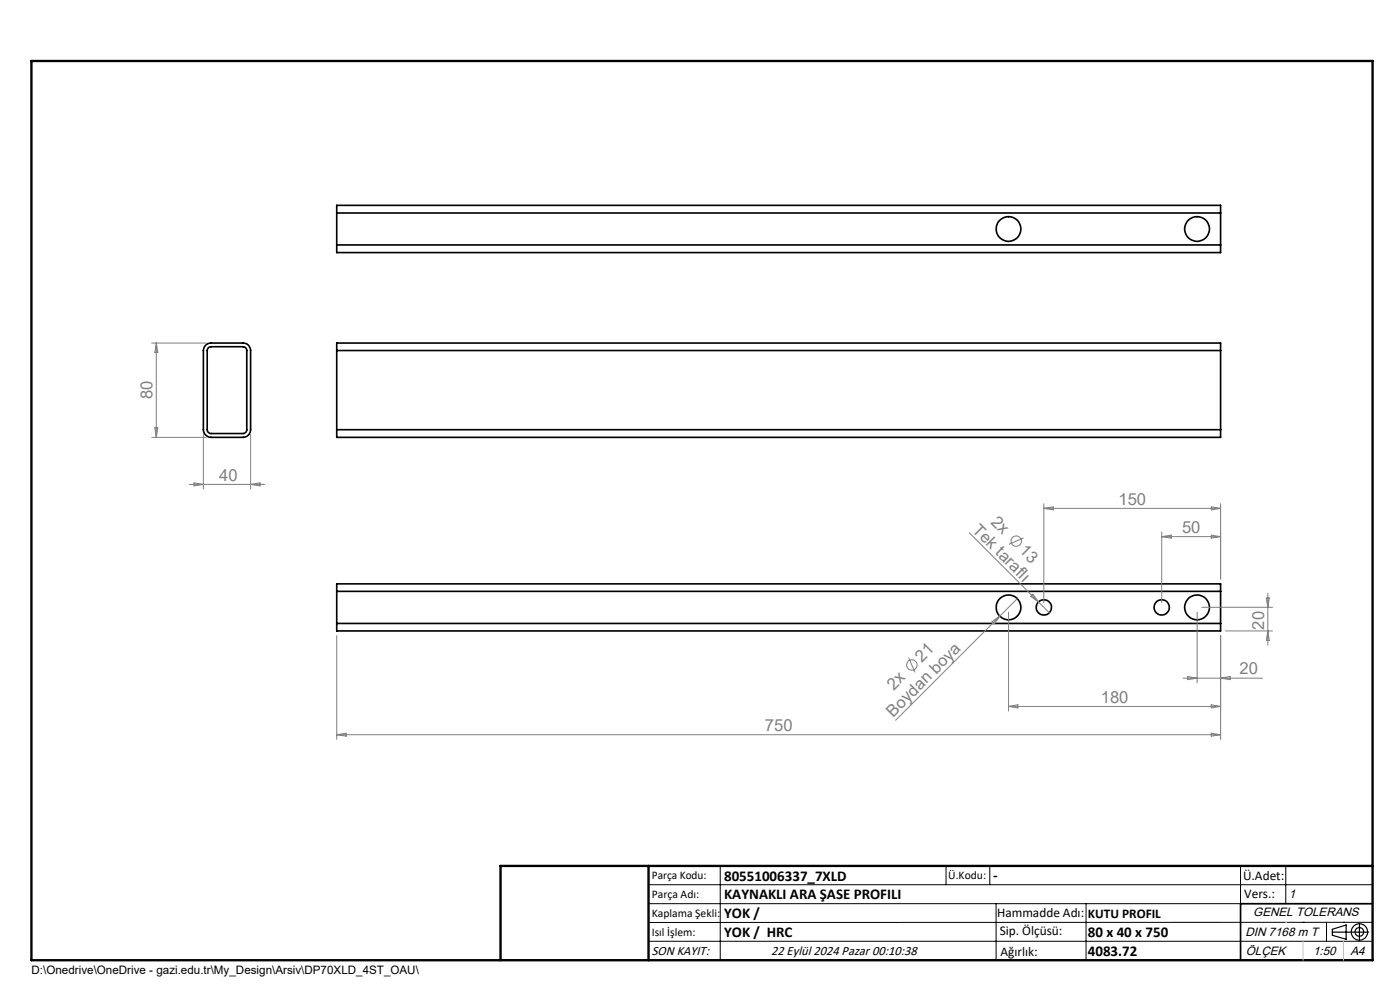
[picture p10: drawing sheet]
<svg xmlns="http://www.w3.org/2000/svg" width="297mm" height="210mm" viewBox="0 0 297 210" stroke-linecap="round" stroke-linejoin="round" font-family="sans-serif">
<g fill="none" stroke="#000" stroke-width=".35">
<path d="M71.4 52v1.6h187.5v-1.6M71.4 45.2v-1.6h187.5v1.6M71.4 52h187.5M71.4 45.2h187.5M71.4 45.2v6.8M258.9 45.2v6.8M43.6 73.2l.5-.3 .7-.1h6.8a1.57 1.57 0 0 1 1.6 1.6v16.7a1.63 1.63 0 0 1-1.6 1.7h-6.8a1.69 1.69 0 0 1-1.7-1.7v-16.7l.2-.6zM44.1 73.9l.7-.4h6.8a.78 .78 0 0 1 .8 .9v16.7a.78 .78 0 0 1-.8 .9h-6.8a.85 .85 0 0 1-.8-.9v-16.7zM71.4 74.4v-1.6h187.5v1.6M71.4 74.4v16.7M71.4 74.4h187.5M258.9 74.4v16.7"/>
<path d="M71.4 91.1v1.7h187.5v-1.7M71.4 91.1h187.5M71.4 125.4v-1.5h187.5v1.5M71.4 132.2v1.6h187.5v-1.6M71.4 125.4v6.8M71.4 125.4h187.5M71.4 132.2h187.5M258.9 125.4v6.8M291.2 191.7h-28v12"/>
<circle cx="213.9" cy="48.6" r="2.62"/>
<circle cx="254" cy="48.6" r="2.62"/>
<circle cx="213.9" cy="128.8" r="2.63"/>
<circle cx="221.4" cy="128.8" r="1.63"/>
<circle cx="246.5" cy="128.8" r="1.63"/>
<circle cx="253.9" cy="128.8" r="2.63"/>
</g>
<g fill="none" stroke="#808080" stroke-width=".21">
<path d="M32.2 72.8h11.5M33.2 72.8v20M33.2 72.8l.3 1.9h-.7zM32.2 92.8h11.5M32.8 90.8h.7l-.3 2zM43.1 92.2v11.5M53.2 92.2v11.5M40.1 102.8h16.1M41.2 102.4l1.9 .4-1.9 .3zM53.2 102.8l2-.4v.7zM205.6 113l14.7 14.7M217.1 114.1l-3.1 1.4"/>
<path d="M221.4 106.8v21M221.4 107.8h37.5M221.4 107.8l2-.3v.7zM246.5 112.8v15M246.5 113.8h12.4M246.5 113.8l2-.3v.7zM257 113.5l1.9 .3-1.9 .4zM257 107.5l1.9 .3-1.9 .4zM258.9 106.8v16M71.4 134.8v22M192.8 139.5l1.3 3.1M210.4 131.9l1.7-1.2-1.2 1.7z"/>
<path d="M214 129.8v21M215.8 127l-25.8 25.8M218.7 126.5l.4-.5 1.2 1.7zM220.3 127.7l2.3 2.3M254 129.8v15M255 128.8h14.9M258.9 134.8v22M260 133.8h9.9M268.6 126.9h.7l-.3 1.9zM269 125.8v11M269 133.8l.3 2h-.7zM71.4 155.8h187.5"/>
<path d="M71.4 155.8l2-.3v.7zM214 149.9h44.9M214 149.9l1.9-.4v.7zM251 143.9h16.8M252 143.5l2 .4-2 .3zM257 149.5l1.9 .4-1.9 .3zM257 155.5l1.9 .3-1.9 .4zM258.9 143.9l2-.4v.7z"/>
<circle cx="215.6" cy="114.8" r="1.1"/>
<circle cx="193.5" cy="141.1" r="1.11"/>
</g>
<g fill="none" stroke="#000" stroke-width=".25">
<path d="M282.6 197.7h7.8M282.6 197.1l3-.9v3l-3-.8zM288.4 195.8v3.8M106.2 203.7h185"/>
<circle cx="288.4" cy="197.7" r="1.74"/>
<circle cx="288.4" cy="197.7" r=".93"/>
</g>
<g fill="none" stroke="#000" stroke-width=".21">
<path d="M137.6 187.7h153.6M137.6 191.7h153.6M137.6 199.7h153.6M152.8 183.7v20M200.7 183.7v4M210 183.7v4M211.3 191.7v12M230.4 191.7v12M263.2 183.7v20M272.8 183.7v8M276.4 195.6h.1M281.4 195.6v4.1"/>
<path d="M285 195.6h.1M291.2 195.6l-153.6 .1"/>
</g>
<path d="M6.7 12.9h284.5v190.8h-284.5zM137.6 183.7v20M291.2 183.7h-185v20" fill="none" stroke="#000" stroke-width=".5"/>
<path d="M276.4 199.7v4M285 199.7v4" fill="none" stroke="#c0c0c0" stroke-width=".21"/>
<path d="M272.8 195.6h.1" fill="none" stroke="#c0c0c0" stroke-width=".25"/>
<g font-size="3.5" fill="#808080">
<text x="32.4" y="84.6" transform="rotate(-90 32.4 84.6)">80</text>
<text x="46.5" y="102">40</text>
<text x="237.3" y="107">150</text>
<text x="206.1" y="112.5" transform="rotate(45 206.1 112.5)">Tek taraflı</text>
<text x="210.1" y="110.9" transform="rotate(45 210.1 110.9)">2x</text>
<text x="250.8" y="113">50</text>
<text x="216" y="116.9" transform="rotate(45 216 116.9)">13</text>
<text x="268.2" y="133.5" transform="rotate(-90 268.2 133.5)">20</text>
<text x="195.6" y="140.6" transform="rotate(-45 195.6 140.6)">21</text>
<text x="262.9" y="143">20</text>
<text x="189.6" y="146.6" transform="rotate(-45 189.6 146.6)">2x</text>
<text x="233.5" y="149">180</text>
<text x="162.3" y="155">750</text>
<text x="189.5" y="152.3" transform="rotate(-45 189.5 152.3)">Boydan boya</text>
</g>
<g font-size="3.2">
<text x="153.6" y="186.8">80551006337_7XLD</text>
<text x="153.6" y="190.8">KAYNAKLI ARA ŞASE PROFILI</text>
<text x="210.7" y="186.6">-</text>
<text x="153.6" y="194.8">YOK /</text>
<text x="153.6" y="198.8">YOK / HRC</text>
<text x="230.8" y="198.7">80 x 40 x 750</text>
<text x="230.8" y="202.8">4083.72</text>
</g>
<g font-size="2.8">
<text x="263.7" y="186.7">Ü.Adet:</text>
<text x="263.9" y="190.5">Vers.:</text>
<text x="211.5" y="194.5">Hammadde Adı:</text>
<text x="230.8" y="194.7">KUTU PROFIL</text>
<text x="138.3" y="202.6">SON KAYIT:</text>
<text x="163.6" y="202.6">22 Eylül 2024 Pazar 00:10:38</text>
<text x="212.1" y="198.4">Sip. Ölçüsü:</text>
<text x="212.2" y="202.7">Ağırlık:</text>
</g>
<g font-size="2.6">
<text x="273.4" y="190.4">1</text>
<text x="265.9" y="194.4">GENEL TOLERANS</text>
<text x="264.2" y="198.5">DIN 7168 m T</text>
<text x="264.3" y="202.6">ÖLÇEK</text>
<text x="278.5" y="202.6">1:50</text>
<text x="286.5" y="202.6">A4</text>
</g>
<g font-size="2.5">
<text x="138.3" y="186.4">Parça Kodu:</text>
<text x="138.3" y="190.5">Parça Adı:</text>
<text x="201.2" y="186.5">Ü.Kodu:</text>
<text x="138.3" y="194.5">Kaplama Şekli:</text>
<text x="138.3" y="198.6">Isıl İşlem:</text>
<text x="6.7" y="206.7">D:\Onedrive\OneDrive - gazi.edu.tr\My_Design\Arsiv\DP70XLD_4ST_OAU\</text>
</g>
</svg>
